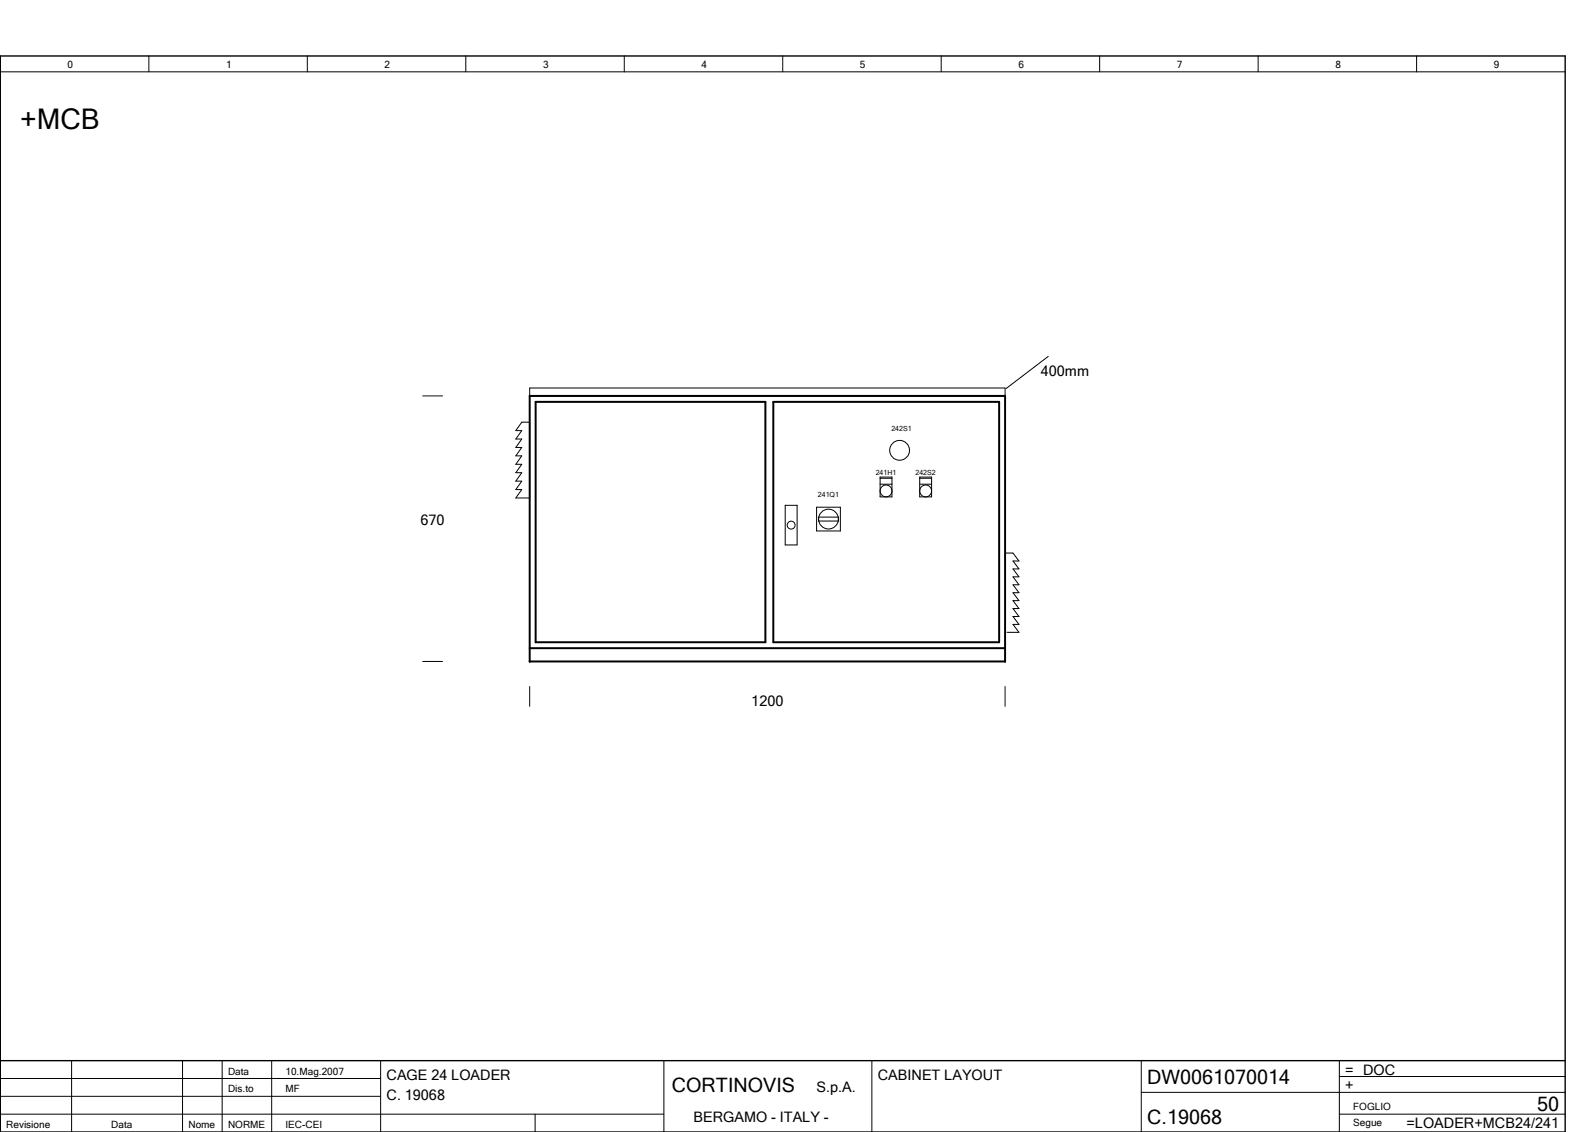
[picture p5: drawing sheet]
<svg xmlns="http://www.w3.org/2000/svg" width="399mm" height="286mm" viewBox="0 0 399 286" stroke-linecap="round" stroke-linejoin="round" font-family="sans-serif">
<g fill="none" stroke="#000" stroke-width=".25">
<path d="M.1 18.1h395M37.6 14.1v4M77.6 14.1v4M117.6 14.1v4M157.6 14.1v4M197.6 14.1v4M237.6 14.1v4M277.6 14.1v4M317.6 14.1v4M357.6 14.1v4M106.7 99.9h5M133.7 97.9h120v2h-120z"/>
<path d="M264.6 89.9l-10.6 8.1M133.6 106.5h-1.9l-1.5 2.2h1.5l-1.5 2.1h1.5l-1.5 2.1h1.5l-1.5 2.1h1.5l-1.5 2.2h1.5l-1.5 2.1h1.5l-1.5 2.1h1.5l-1.5 2.1h1.5l-1.5 2.1h3.5M133.7 106.5v19.2M198.2 127.5h3v10h-3zM206.1 128h6v6h-6zM206.6 130.5h5v1h-5zM222.2 120.4h3v5h-3zM222.2 122.2h3M222.2 120.7h3M232.1 120.4h3.1v5h-3.1zM232.1 122.2h3.1M232.1 120.7h3.1"/>
<path d="M253.7 139.6h2l1.5 1.9h-1.5l1.5 2.1h-1.5l1.5 2h-1.5l1.5 2h-1.5l1.5 2h-1.5l1.5 2h-1.5l1.5 2h-1.5l1.5 1.9h-1.5l1.5 2.1h-1.5l1.5 2h-3M106.7 166.9h5M133.7 173.2v5M253.7 173.2v5M.1 255.6v30M.1 276.6h96M.1 272.1h96M18.1 267.6v18M46.1 267.6v18M56.1 267.6v18M68.6 267.6v18M96.1 267.6v18"/>
<path d="M167.6 267.6v18M220.1 267.6v18M288.1 267.6v18M288.1 275.6h107M338.1 271.6h57M338.1 267.6v18M.1 281.1h167.5M135.1 281.1v4.5M338.1 281.1h57"/>
<circle cx="227.1" cy="113.6" r="2.5"/>
<circle cx="199.7" cy="132.5" r="1"/>
<circle cx="209.1" cy="131" r="2.5"/>
<circle cx="223.6" cy="123.9" r="1.5"/>
<circle cx="233.6" cy="123.9" r="1.5"/>
</g>
<path d="M.1 14.1h395v271.5h-395zM.1 267.6h395" fill="none" stroke="#000" stroke-width=".35"/>
<path d="M135.2 101.4h58v60.7h-58zM195.2 101.4h57v60.7h-57zM133.7 167v-67.1h120v67.1M133.7 166.9h120M133.7 163.6h120" fill="none" stroke="#000" stroke-width=".5"/>
<text font-size="7.2" x="5.1" y="32.6">+MCB</text>
<g font-size="5">
<text x="169.6" y="275.6">CORTINOVIS</text>
<text x="289.6" y="273.6">DW0061070014</text>
<text x="388" y="280.4">50</text>
<text x="289.6" y="283.6">C.19068</text>
</g>
<g font-size="3.6">
<text x="262.7" y="94.9">400mm</text>
<text x="106.2" y="132.4">670</text>
<text x="189.6" y="178.2">1200</text>
<text x="97.6" y="272.6">CAGE 24 LOADER</text>
<text x="206.1" y="275.6">S.p.A.</text>
<text x="221.6" y="272.6">CABINET LAYOUT</text>
<text x="339.6" y="271.1">= DOC</text>
<text x="339.6" y="275.1">+</text>
<text x="97.6" y="277.6">C. 19068</text>
<text x="175" y="283.1">BERGAMO ­ ITALY ­</text>
<text x="355" y="284.6">=LOADER+MCB24/241</text>
</g>
<g font-size="2.5">
<text x="17.1" y="17.1">0</text>
<text x="57.1" y="17.1">1</text>
<text x="97.1" y="17.1">2</text>
<text x="137.1" y="17.1">3</text>
<text x="177.1" y="17.1">4</text>
<text x="217.1" y="17.1">5</text>
<text x="257.1" y="17.1">6</text>
<text x="297.1" y="17.1">7</text>
<text x="337.1" y="17.1">8</text>
<text x="377.1" y="17.1">9</text>
<text x="57.6" y="271.1">Data</text>
<text x="57.6" y="275.6">Dis.to</text>
<text x="72.1" y="271.1">10.Mag.2007</text>
<text x="72.1" y="275.6">MF</text>
<text x="341.6" y="280.1">FOGLIO</text>
<text x="1.6" y="284.6">Revisione</text>
<text x="28.1" y="284.6">Data</text>
<text x="47.6" y="284.6">Nome</text>
<text x="57.6" y="284.6">NORME</text>
<text x="72.1" y="284.6">IEC­CEI</text>
<text x="341.6" y="284.1">Segue</text>
</g>
<g font-size="1.8">
<text x="225" y="108.6">242S1</text>
<text x="221" y="119.9">241H1</text>
<text x="231.1" y="119.9">242S2</text>
<text x="206.5" y="125.5">241Q1</text>
</g>
</svg>
